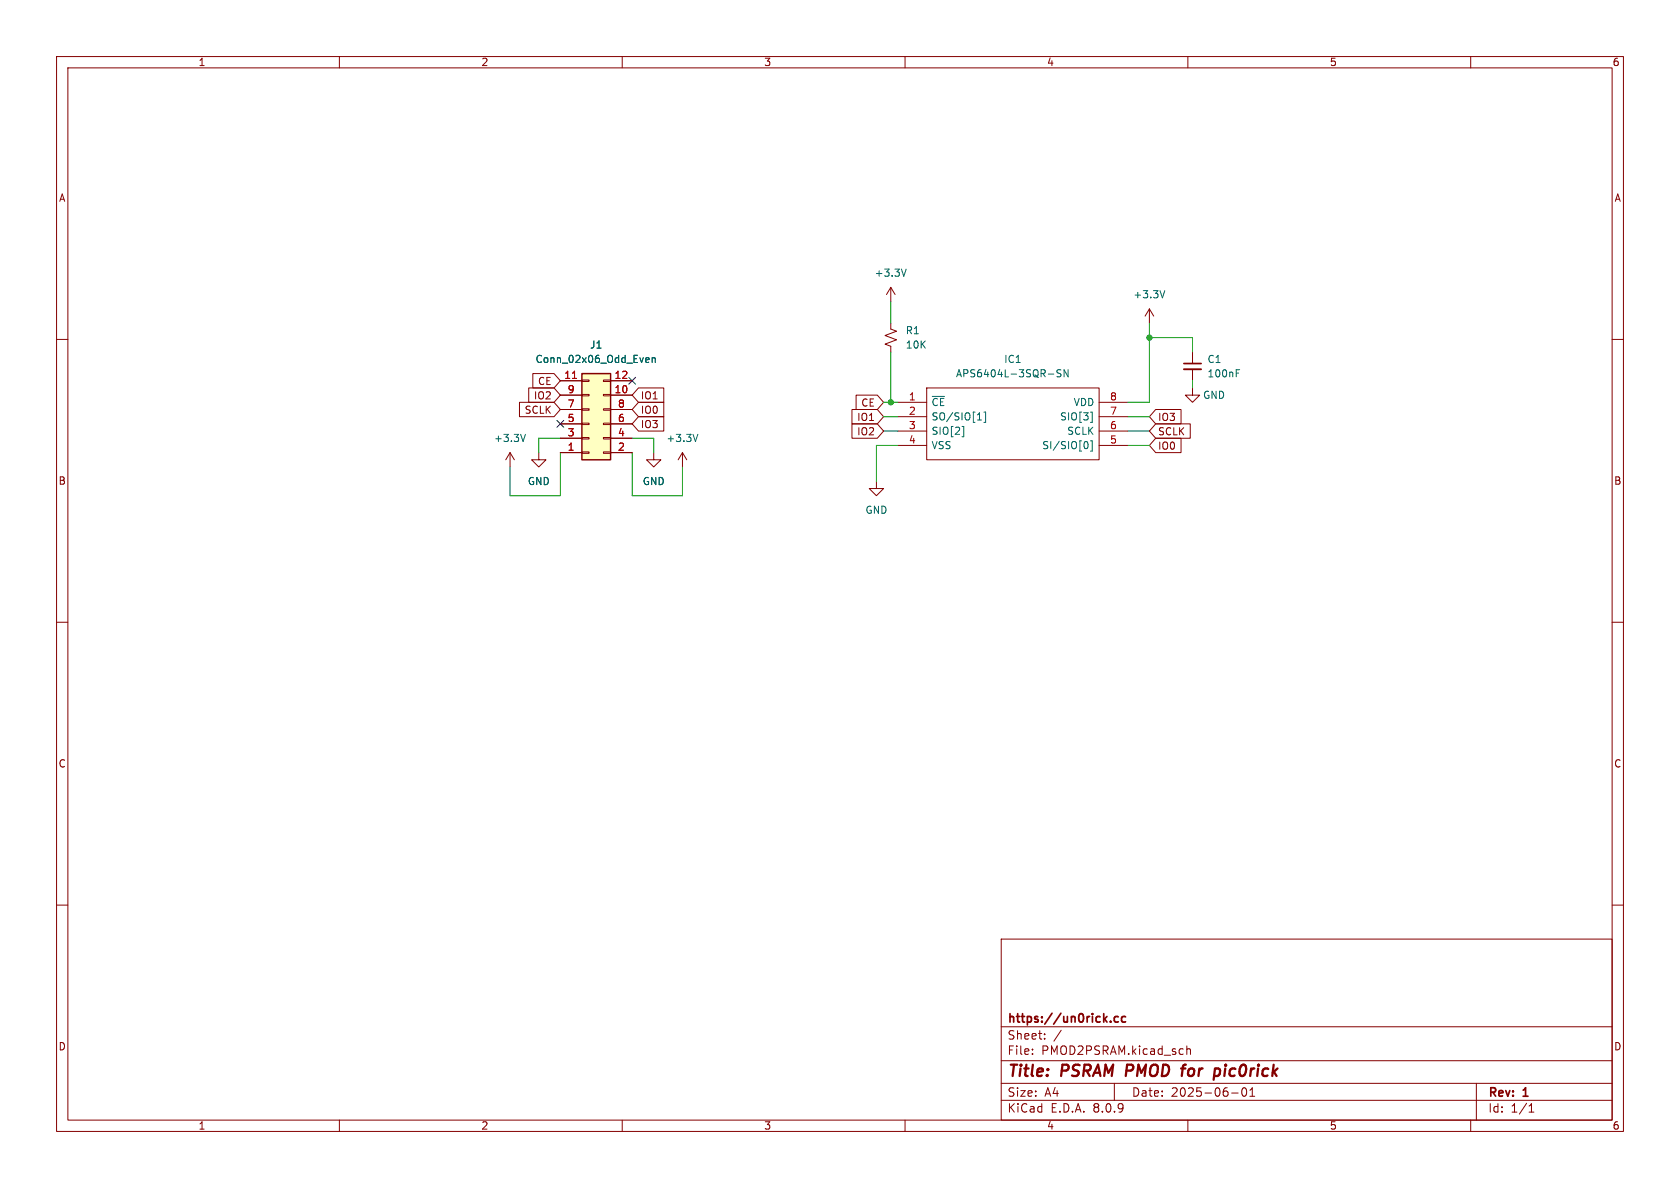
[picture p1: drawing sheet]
(kicad_sch
 (version 20231120)
 (generator "eeschema")
 (generator_version "8.0")
 (paper "A4")
 (title_block
  (title "PSRAM PMOD for pic0rick")
  (date "2025-06-01")
  (rev "1")
  (company "https://un0rick.cc"))
 (lib_symbols
  (symbol "Connector_Generic:Conn_02x06_Odd_Even"
   (pin_names
    (offset 1.016) hide) (exclude_from_sim no) (in_bom yes) (on_board yes)
   (property "Reference" "J" (at 1.27 7.62 0) (effects (font (size 1.27 1.27))))
   (property "Value" "Conn_02x06_Odd_Even" (at 1.27 -10.16 0) (effects (font (size 1.27 1.27))))
   (property "Footprint" "" (at 0 0 0) (effects (font (size 1.27 1.27)) (hide yes)))
   (property "Datasheet" "~" (at 0 0 0) (effects (font (size 1.27 1.27)) (hide yes)))
   (property "Description" "Generic connector, double row, 02x06, odd/even pin numbering scheme (row 1 odd numbers, row 2 even numbers), script generated (kicad-library-utils/schlib/autogen/connector/)" (at 0 0 0) (effects (font (size 1.27 1.27)) (hide yes)))
   (symbol "Conn_02x06_Odd_Even_1_1"
    (rectangle (start -1.27 -7.493) (end 0 -7.747) (stroke (width 0.1524) (type default)) (fill (type none)))
    (rectangle (start -1.27 -4.953) (end 0 -5.207) (stroke (width 0.1524) (type default)) (fill (type none)))
    (rectangle (start -1.27 -2.413) (end 0 -2.667) (stroke (width 0.1524) (type default)) (fill (type none)))
    (rectangle (start -1.27 0.127) (end 0 -0.127) (stroke (width 0.1524) (type default)) (fill (type none)))
    (rectangle (start -1.27 2.667) (end 0 2.413) (stroke (width 0.1524) (type default)) (fill (type none)))
    (rectangle (start -1.27 5.207) (end 0 4.953) (stroke (width 0.1524) (type default)) (fill (type none)))
    (rectangle (start -1.27 6.35) (end 3.81 -8.89) (stroke (width 0.254) (type default)) (fill (type background)))
    (rectangle (start 3.81 -7.493) (end 2.54 -7.747) (stroke (width 0.1524) (type default)) (fill (type none)))
    (rectangle (start 3.81 -4.953) (end 2.54 -5.207) (stroke (width 0.1524) (type default)) (fill (type none)))
    (rectangle (start 3.81 -2.413) (end 2.54 -2.667) (stroke (width 0.1524) (type default)) (fill (type none)))
    (rectangle (start 3.81 0.127) (end 2.54 -0.127) (stroke (width 0.1524) (type default)) (fill (type none)))
    (rectangle (start 3.81 2.667) (end 2.54 2.413) (stroke (width 0.1524) (type default)) (fill (type none)))
    (rectangle (start 3.81 5.207) (end 2.54 4.953) (stroke (width 0.1524) (type default)) (fill (type none)))
    (pin passive line (at -5.08 5.08 0) (length 3.81) (name "Pin_1" (effects (font (size 1.27 1.27)))) (number "1" (effects (font (size 1.27 1.27)))))
    (pin passive line (at 7.62 -5.08 180) (length 3.81) (name "Pin_10" (effects (font (size 1.27 1.27)))) (number "10" (effects (font (size 1.27 1.27)))))
    (pin passive line (at -5.08 -7.62 0) (length 3.81) (name "Pin_11" (effects (font (size 1.27 1.27)))) (number "11" (effects (font (size 1.27 1.27)))))
    (pin passive line (at 7.62 -7.62 180) (length 3.81) (name "Pin_12" (effects (font (size 1.27 1.27)))) (number "12" (effects (font (size 1.27 1.27)))))
    (pin passive line (at 7.62 5.08 180) (length 3.81) (name "Pin_2" (effects (font (size 1.27 1.27)))) (number "2" (effects (font (size 1.27 1.27)))))
    (pin passive line (at -5.08 2.54 0) (length 3.81) (name "Pin_3" (effects (font (size 1.27 1.27)))) (number "3" (effects (font (size 1.27 1.27)))))
    (pin passive line (at 7.62 2.54 180) (length 3.81) (name "Pin_4" (effects (font (size 1.27 1.27)))) (number "4" (effects (font (size 1.27 1.27)))))
    (pin passive line (at -5.08 0 0) (length 3.81) (name "Pin_5" (effects (font (size 1.27 1.27)))) (number "5" (effects (font (size 1.27 1.27)))))
    (pin passive line (at 7.62 0 180) (length 3.81) (name "Pin_6" (effects (font (size 1.27 1.27)))) (number "6" (effects (font (size 1.27 1.27)))))
    (pin passive line (at -5.08 -2.54 0) (length 3.81) (name "Pin_7" (effects (font (size 1.27 1.27)))) (number "7" (effects (font (size 1.27 1.27)))))
    (pin passive line (at 7.62 -2.54 180) (length 3.81) (name "Pin_8" (effects (font (size 1.27 1.27)))) (number "8" (effects (font (size 1.27 1.27)))))
    (pin passive line (at -5.08 -5.08 0) (length 3.81) (name "Pin_9" (effects (font (size 1.27 1.27)))) (number "9" (effects (font (size 1.27 1.27)))))))
  (symbol "Device:C_Small"
   (pin_numbers hide)
   (pin_names
    (offset 0.254) hide) (exclude_from_sim no) (in_bom yes) (on_board yes)
   (property "Reference" "C" (at 0.254 1.778 0) (effects (font (size 1.27 1.27)) (justify left)))
   (property "Value" "C_Small" (at 0.254 -2.032 0) (effects (font (size 1.27 1.27)) (justify left)))
   (property "Footprint" "" (at 0 0 0) (effects (font (size 1.27 1.27)) (hide yes)))
   (property "Datasheet" "~" (at 0 0 0) (effects (font (size 1.27 1.27)) (hide yes)))
   (property "Description" "Unpolarized capacitor, small symbol" (at 0 0 0) (effects (font (size 1.27 1.27)) (hide yes)))
   (symbol "C_Small_0_1"
    (polyline (pts (xy -1.524 -0.508) (xy 1.524 -0.508)) (stroke (width 0.3302) (type default)) (fill (type none)))
    (polyline (pts (xy -1.524 0.508) (xy 1.524 0.508)) (stroke (width 0.3048) (type default)) (fill (type none))))
   (symbol "C_Small_1_1"
    (pin passive line (at 0 2.54 270) (length 2.032) (name "~" (effects (font (size 1.27 1.27)))) (number "1" (effects (font (size 1.27 1.27)))))
    (pin passive line (at 0 -2.54 90) (length 2.032) (name "~" (effects (font (size 1.27 1.27)))) (number "2" (effects (font (size 1.27 1.27)))))))
  (symbol "Device:R_Small_US"
   (pin_numbers hide)
   (pin_names
    (offset 0.254) hide) (exclude_from_sim no) (in_bom yes) (on_board yes)
   (property "Reference" "R" (at 0.762 0.508 0) (effects (font (size 1.27 1.27)) (justify left)))
   (property "Value" "R_Small_US" (at 0.762 -1.016 0) (effects (font (size 1.27 1.27)) (justify left)))
   (property "Footprint" "" (at 0 0 0) (effects (font (size 1.27 1.27)) (hide yes)))
   (property "Datasheet" "~" (at 0 0 0) (effects (font (size 1.27 1.27)) (hide yes)))
   (property "Description" "Resistor, small US symbol" (at 0 0 0) (effects (font (size 1.27 1.27)) (hide yes)))
   (symbol "R_Small_US_1_1"
    (polyline (pts (xy 0 0) (xy 1.016 -0.381) (xy 0 -0.762) (xy -1.016 -1.143) (xy 0 -1.524)) (stroke (width 0) (type default)) (fill (type none)))
    (polyline (pts (xy 0 1.524) (xy 1.016 1.143) (xy 0 0.762) (xy -1.016 0.381) (xy 0 0)) (stroke (width 0) (type default)) (fill (type none)))
    (pin passive line (at 0 2.54 270) (length 1.016) (name "~" (effects (font (size 1.27 1.27)))) (number "1" (effects (font (size 1.27 1.27)))))
    (pin passive line (at 0 -2.54 90) (length 1.016) (name "~" (effects (font (size 1.27 1.27)))) (number "2" (effects (font (size 1.27 1.27)))))))
  (symbol "SamacSys_Parts:APS6404L-3SQR-SN"
   (pin_names
    (offset 0.762)) (exclude_from_sim no) (in_bom yes) (on_board yes)
   (property "Reference" "IC" (at 36.83 7.62 0) (effects (font (size 1.27 1.27)) (justify left)))
   (property "Value" "APS6404L-3SQR-SN" (at 36.83 5.08 0) (effects (font (size 1.27 1.27)) (justify left)))
   (property "Footprint" "SOIC127P600X175-8N" (at 36.83 2.54 0) (effects (font (size 1.27 1.27)) (justify left) (hide yes)))
   (property "Datasheet" "" (at 36.83 0 0) (effects (font (size 1.27 1.27)) (justify left) (hide yes)))
   (property "Description" "DRAM IoT RAM 64Mb QSPI (x1,x4) SDR 133/84MHz, RBX, 3V, Ind. Temp., SOP8" (at 36.83 -2.54 0) (effects (font (size 1.27 1.27)) (justify left) (hide yes)))
   (property "Height" "1.75" (at 36.83 -5.08 0) (effects (font (size 1.27 1.27)) (justify left) (hide yes)))
   (property "Mouser Part Number" "878-APS6404L-3SQR-SN" (at 36.83 -7.62 0) (effects (font (size 1.27 1.27)) (justify left) (hide yes)))
   (property "Mouser Price/Stock" "https://www.mouser.co.uk/ProductDetail/AP-Memory/APS6404L-3SQR-SN?qs=IS%252B4QmGtzzqsn3S5xo%2FEEg%3D%3D" (at 36.83 -10.16 0) (effects (font (size 1.27 1.27)) (justify left) (hide yes)))
   (property "Manufacturer_Name" "AP Memory" (at 36.83 -12.7 0) (effects (font (size 1.27 1.27)) (justify left) (hide yes)))
   (property "Manufacturer_Part_Number" "APS6404L-3SQR-SN" (at 36.83 -15.24 0) (effects (font (size 1.27 1.27)) (justify left) (hide yes)))
   (symbol "APS6404L-3SQR-SN_0_0"
    (pin passive line (at 0 0 0) (length 5.08) (name "~{CE}" (effects (font (size 1.27 1.27)))) (number "1" (effects (font (size 1.27 1.27)))))
    (pin passive line (at 0 -2.54 0) (length 5.08) (name "SO/SIO[1]" (effects (font (size 1.27 1.27)))) (number "2" (effects (font (size 1.27 1.27)))))
    (pin passive line (at 0 -5.08 0) (length 5.08) (name "SIO[2]" (effects (font (size 1.27 1.27)))) (number "3" (effects (font (size 1.27 1.27)))))
    (pin passive line (at 0 -7.62 0) (length 5.08) (name "VSS" (effects (font (size 1.27 1.27)))) (number "4" (effects (font (size 1.27 1.27)))))
    (pin passive line (at 40.64 -7.62 180) (length 5.08) (name "SI/SIO[0]" (effects (font (size 1.27 1.27)))) (number "5" (effects (font (size 1.27 1.27)))))
    (pin passive line (at 40.64 -5.08 180) (length 5.08) (name "SCLK" (effects (font (size 1.27 1.27)))) (number "6" (effects (font (size 1.27 1.27)))))
    (pin passive line (at 40.64 -2.54 180) (length 5.08) (name "SIO[3]" (effects (font (size 1.27 1.27)))) (number "7" (effects (font (size 1.27 1.27)))))
    (pin passive line (at 40.64 0 180) (length 5.08) (name "VDD" (effects (font (size 1.27 1.27)))) (number "8" (effects (font (size 1.27 1.27))))))
   (symbol "APS6404L-3SQR-SN_0_1"
    (polyline (pts (xy 5.08 2.54) (xy 35.56 2.54) (xy 35.56 -10.16) (xy 5.08 -10.16) (xy 5.08 2.54)) (stroke (width 0.1524) (type solid)) (fill (type none)))))
  (symbol "power:+3.3V"
   (power)
   (pin_names
    (offset 0)) (exclude_from_sim no) (in_bom yes) (on_board yes)
   (property "Reference" "#PWR" (at 0 -3.81 0) (effects (font (size 1.27 1.27)) (hide yes)))
   (property "Value" "+3.3V" (at 0 3.556 0) (effects (font (size 1.27 1.27))))
   (property "Footprint" "" (at 0 0 0) (effects (font (size 1.27 1.27)) (hide yes)))
   (property "Datasheet" "" (at 0 0 0) (effects (font (size 1.27 1.27)) (hide yes)))
   (property "Description" "Power symbol creates a global label with name \"+3.3V\"" (at 0 0 0) (effects (font (size 1.27 1.27)) (hide yes)))
   (symbol "+3.3V_0_1"
    (polyline (pts (xy -0.762 1.27) (xy 0 2.54)) (stroke (width 0) (type default)) (fill (type none)))
    (polyline (pts (xy 0 0) (xy 0 2.54)) (stroke (width 0) (type default)) (fill (type none)))
    (polyline (pts (xy 0 2.54) (xy 0.762 1.27)) (stroke (width 0) (type default)) (fill (type none))))
   (symbol "+3.3V_1_1"
    (pin power_in line (at 0 0 90) (length 0) hide (name "+3.3V" (effects (font (size 1.27 1.27)))) (number "1" (effects (font (size 1.27 1.27)))))))
  (symbol "power:GND"
   (power)
   (pin_names
    (offset 0)) (exclude_from_sim no) (in_bom yes) (on_board yes)
   (property "Reference" "#PWR" (at 0 -6.35 0) (effects (font (size 1.27 1.27)) (hide yes)))
   (property "Value" "GND" (at 0 -3.81 0) (effects (font (size 1.27 1.27))))
   (property "Footprint" "" (at 0 0 0) (effects (font (size 1.27 1.27)) (hide yes)))
   (property "Datasheet" "" (at 0 0 0) (effects (font (size 1.27 1.27)) (hide yes)))
   (property "Description" "Power symbol creates a global label with name \"GND\" , ground" (at 0 0 0) (effects (font (size 1.27 1.27)) (hide yes)))
   (symbol "GND_0_1"
    (polyline (pts (xy 0 0) (xy 0 -1.27) (xy 1.27 -1.27) (xy 0 -2.54) (xy -1.27 -1.27) (xy 0 -1.27)) (stroke (width 0) (type default)) (fill (type none))))
   (symbol "GND_1_1"
    (pin power_in line (at 0 0 270) (length 0) hide (name "GND" (effects (font (size 1.27 1.27)))) (number "1" (effects (font (size 1.27 1.27))))))))
 (junction
  (at 157.48 71.12)
  (diameter 0)
  (color 0 0 0 0))
 (junction
  (at 203.2 59.69)
  (diameter 0)
  (color 0 0 0 0))
 (no_connect
  (at 99.06 74.93))
 (no_connect
  (at 111.76 67.31))
 (wire
  (pts (xy 120.65 82.55) (xy 120.65 87.63))
  (stroke (width 0) (type default)))
 (wire
  (pts (xy 157.48 62.23) (xy 157.48 71.12))
  (stroke (width 0) (type default)))
 (wire
  (pts (xy 115.57 77.47) (xy 111.76 77.47))
  (stroke (width 0) (type default)))
 (wire
  (pts (xy 111.76 80.01) (xy 111.76 87.63))
  (stroke (width 0) (type default)))
 (wire
  (pts (xy 99.06 87.63) (xy 90.17 87.63))
  (stroke (width 0) (type default)))
 (wire
  (pts (xy 156.21 76.2) (xy 158.75 76.2))
  (stroke (width 0) (type default)))
 (wire
  (pts (xy 157.48 71.12) (xy 158.75 71.12))
  (stroke (width 0) (type default)))
 (wire
  (pts (xy 210.82 67.31) (xy 210.82 68.58))
  (stroke (width 0) (type default)))
 (wire
  (pts (xy 203.2 59.69) (xy 203.2 57.15))
  (stroke (width 0) (type default)))
 (wire
  (pts (xy 199.39 71.12) (xy 203.2 71.12))
  (stroke (width 0) (type default)))
 (wire
  (pts (xy 158.75 78.74) (xy 154.94 78.74))
  (stroke (width 0) (type default)))
 (wire
  (pts (xy 95.25 80.01) (xy 95.25 77.47))
  (stroke (width 0) (type default)))
 (wire
  (pts (xy 156.21 71.12) (xy 157.48 71.12))
  (stroke (width 0) (type default)))
 (wire
  (pts (xy 111.76 87.63) (xy 120.65 87.63))
  (stroke (width 0) (type default)))
 (wire
  (pts (xy 157.48 53.34) (xy 157.48 57.15))
  (stroke (width 0) (type default)))
 (wire
  (pts (xy 199.39 73.66) (xy 203.2 73.66))
  (stroke (width 0) (type default)))
 (wire
  (pts (xy 99.06 80.01) (xy 99.06 87.63))
  (stroke (width 0) (type default)))
 (wire
  (pts (xy 210.82 59.69) (xy 203.2 59.69))
  (stroke (width 0) (type default)))
 (wire
  (pts (xy 156.21 73.66) (xy 158.75 73.66))
  (stroke (width 0) (type default)))
 (wire
  (pts (xy 199.39 76.2) (xy 203.2 76.2))
  (stroke (width 0) (type default)))
 (wire
  (pts (xy 154.94 78.74) (xy 154.94 85.09))
  (stroke (width 0) (type default)))
 (wire
  (pts (xy 95.25 77.47) (xy 99.06 77.47))
  (stroke (width 0) (type default)))
 (wire
  (pts (xy 199.39 78.74) (xy 203.2 78.74))
  (stroke (width 0) (type default)))
 (wire
  (pts (xy 210.82 62.23) (xy 210.82 59.69))
  (stroke (width 0) (type default)))
 (wire
  (pts (xy 203.2 71.12) (xy 203.2 59.69))
  (stroke (width 0) (type default)))
 (wire
  (pts (xy 115.57 80.01) (xy 115.57 77.47))
  (stroke (width 0) (type default)))
 (wire
  (pts (xy 90.17 82.55) (xy 90.17 87.63))
  (stroke (width 0) (type default)))
 (global_label "IO3"
  (shape input)
  (at 111.76 74.93 0)
  (fields_autoplaced yes)
  (effects (font (size 1.27 1.27)) (justify left))
  (property "Intersheetrefs" "${INTERSHEET_REFS}" (at 117.89 74.93 0) (effects (font (size 1.27 1.27)) (justify left) (hide yes))))
 (global_label "IO1"
  (shape input)
  (at 111.76 69.85 0)
  (fields_autoplaced yes)
  (effects (font (size 1.27 1.27)) (justify left))
  (property "Intersheetrefs" "${INTERSHEET_REFS}" (at 117.89 69.85 0) (effects (font (size 1.27 1.27)) (justify left) (hide yes))))
 (global_label "CE"
  (shape input)
  (at 156.21 71.12 180)
  (fields_autoplaced yes)
  (effects (font (size 1.27 1.27)) (justify right))
  (property "Intersheetrefs" "${INTERSHEET_REFS}" (at 150.8058 71.12 0) (effects (font (size 1.27 1.27)) (justify right) (hide yes))))
 (global_label "IO2"
  (shape input)
  (at 156.21 76.2 180)
  (fields_autoplaced yes)
  (effects (font (size 1.27 1.27)) (justify right))
  (property "Intersheetrefs" "${INTERSHEET_REFS}" (at 150.08 76.2 0) (effects (font (size 1.27 1.27)) (justify right) (hide yes))))
 (global_label "IO0"
  (shape input)
  (at 111.76 72.39 0)
  (fields_autoplaced yes)
  (effects (font (size 1.27 1.27)) (justify left))
  (property "Intersheetrefs" "${INTERSHEET_REFS}" (at 117.89 72.39 0) (effects (font (size 1.27 1.27)) (justify left) (hide yes))))
 (global_label "SCLK"
  (shape input)
  (at 203.2 76.2 0)
  (fields_autoplaced yes)
  (effects (font (size 1.27 1.27)) (justify left))
  (property "Intersheetrefs" "${INTERSHEET_REFS}" (at 210.9628 76.2 0) (effects (font (size 1.27 1.27)) (justify left) (hide yes))))
 (global_label "IO2"
  (shape input)
  (at 99.06 69.85 180)
  (fields_autoplaced yes)
  (effects (font (size 1.27 1.27)) (justify right))
  (property "Intersheetrefs" "${INTERSHEET_REFS}" (at 92.93 69.85 0) (effects (font (size 1.27 1.27)) (justify right) (hide yes))))
 (global_label "IO1"
  (shape input)
  (at 156.21 73.66 180)
  (fields_autoplaced yes)
  (effects (font (size 1.27 1.27)) (justify right))
  (property "Intersheetrefs" "${INTERSHEET_REFS}" (at 150.08 73.66 0) (effects (font (size 1.27 1.27)) (justify right) (hide yes))))
 (global_label "IO0"
  (shape input)
  (at 203.2 78.74 0)
  (fields_autoplaced yes)
  (effects (font (size 1.27 1.27)) (justify left))
  (property "Intersheetrefs" "${INTERSHEET_REFS}" (at 209.33 78.74 0) (effects (font (size 1.27 1.27)) (justify left) (hide yes))))
 (global_label "IO3"
  (shape input)
  (at 203.2 73.66 0)
  (fields_autoplaced yes)
  (effects (font (size 1.27 1.27)) (justify left))
  (property "Intersheetrefs" "${INTERSHEET_REFS}" (at 209.33 73.66 0) (effects (font (size 1.27 1.27)) (justify left) (hide yes))))
 (global_label "SCLK"
  (shape input)
  (at 99.06 72.39 180)
  (fields_autoplaced yes)
  (effects (font (size 1.27 1.27)) (justify right))
  (property "Intersheetrefs" "${INTERSHEET_REFS}" (at 91.2972 72.39 0) (effects (font (size 1.27 1.27)) (justify right) (hide yes))))
 (global_label "CE"
  (shape input)
  (at 99.06 67.31 180)
  (fields_autoplaced yes)
  (effects (font (size 1.27 1.27)) (justify right))
  (property "Intersheetrefs" "${INTERSHEET_REFS}" (at 93.6558 67.31 0) (effects (font (size 1.27 1.27)) (justify right) (hide yes))))
 (symbol
  (lib_id "power:+3.3V")
  (at 90.17 82.55 0)
  (unit 1)
  (exclude_from_sim no)
  (in_bom yes)
  (on_board yes)
  (dnp no)
  (fields_autoplaced yes)
  (property "Reference" "#PWR01" (at 90.17 86.36 0) (effects (font (size 1.27 1.27)) (hide yes)))
  (property "Value" "+3.3V" (at 90.17 77.47 0) (effects (font (size 1.27 1.27))))
  (property "Footprint" "" (at 90.17 82.55 0) (effects (font (size 1.27 1.27)) (hide yes)))
  (property "Datasheet" "" (at 90.17 82.55 0) (effects (font (size 1.27 1.27)) (hide yes)))
  (property "Description" "" (at 90.17 82.55 0) (effects (font (size 1.27 1.27)) (hide yes)))
  (pin "1"))
 (symbol
  (lib_id "power:GND")
  (at 154.94 85.09 0)
  (unit 1)
  (exclude_from_sim no)
  (in_bom yes)
  (on_board yes)
  (dnp no)
  (fields_autoplaced yes)
  (property "Reference" "#PWR06" (at 154.94 91.44 0) (effects (font (size 1.27 1.27)) (hide yes)))
  (property "Value" "GND" (at 154.94 90.17 0) (effects (font (size 1.27 1.27))))
  (property "Footprint" "" (at 154.94 85.09 0) (effects (font (size 1.27 1.27)) (hide yes)))
  (property "Datasheet" "" (at 154.94 85.09 0) (effects (font (size 1.27 1.27)) (hide yes)))
  (property "Description" "" (at 154.94 85.09 0) (effects (font (size 1.27 1.27)) (hide yes)))
  (pin "1"))
 (symbol
  (lib_id "power:+3.3V")
  (at 120.65 82.55 0)
  (mirror y)
  (unit 1)
  (exclude_from_sim no)
  (in_bom yes)
  (on_board yes)
  (dnp no)
  (fields_autoplaced yes)
  (property "Reference" "#PWR04" (at 120.65 86.36 0) (effects (font (size 1.27 1.27)) (hide yes)))
  (property "Value" "+3.3V" (at 120.65 77.47 0) (effects (font (size 1.27 1.27))))
  (property "Footprint" "" (at 120.65 82.55 0) (effects (font (size 1.27 1.27)) (hide yes)))
  (property "Datasheet" "" (at 120.65 82.55 0) (effects (font (size 1.27 1.27)) (hide yes)))
  (property "Description" "" (at 120.65 82.55 0) (effects (font (size 1.27 1.27)) (hide yes)))
  (pin "1"))
 (symbol
  (lib_id "power:GND")
  (at 95.25 80.01 0)
  (unit 1)
  (exclude_from_sim no)
  (in_bom yes)
  (on_board yes)
  (dnp no)
  (fields_autoplaced yes)
  (property "Reference" "#PWR03" (at 95.25 86.36 0) (effects (font (size 1.27 1.27)) (hide yes)))
  (property "Value" "GND" (at 95.25 85.09 0) (effects (font (size 1.27 1.27))))
  (property "Footprint" "" (at 95.25 80.01 0) (effects (font (size 1.27 1.27)) (hide yes)))
  (property "Datasheet" "" (at 95.25 80.01 0) (effects (font (size 1.27 1.27)) (hide yes)))
  (property "Description" "" (at 95.25 80.01 0) (effects (font (size 1.27 1.27)) (hide yes)))
  (pin "1"))
 (symbol
  (lib_id "power:+3.3V")
  (at 157.48 53.34 0)
  (mirror y)
  (unit 1)
  (exclude_from_sim no)
  (in_bom yes)
  (on_board yes)
  (dnp no)
  (fields_autoplaced yes)
  (property "Reference" "#PWR08" (at 157.48 57.15 0) (effects (font (size 1.27 1.27)) (hide yes)))
  (property "Value" "+3.3V" (at 157.48 48.26 0) (effects (font (size 1.27 1.27))))
  (property "Footprint" "" (at 157.48 53.34 0) (effects (font (size 1.27 1.27)) (hide yes)))
  (property "Datasheet" "" (at 157.48 53.34 0) (effects (font (size 1.27 1.27)) (hide yes)))
  (property "Description" "" (at 157.48 53.34 0) (effects (font (size 1.27 1.27)) (hide yes)))
  (pin "1"))
 (symbol
  (lib_id "power:GND")
  (at 115.57 80.01 0)
  (mirror y)
  (unit 1)
  (exclude_from_sim no)
  (in_bom yes)
  (on_board yes)
  (dnp no)
  (fields_autoplaced yes)
  (property "Reference" "#PWR02" (at 115.57 86.36 0) (effects (font (size 1.27 1.27)) (hide yes)))
  (property "Value" "GND" (at 115.57 85.09 0) (effects (font (size 1.27 1.27))))
  (property "Footprint" "" (at 115.57 80.01 0) (effects (font (size 1.27 1.27)) (hide yes)))
  (property "Datasheet" "" (at 115.57 80.01 0) (effects (font (size 1.27 1.27)) (hide yes)))
  (property "Description" "" (at 115.57 80.01 0) (effects (font (size 1.27 1.27)) (hide yes)))
  (pin "1"))
 (symbol
  (lib_id "Device:R_Small_US")
  (at 157.48 59.69 0)
  (unit 1)
  (exclude_from_sim no)
  (in_bom yes)
  (on_board yes)
  (dnp no)
  (fields_autoplaced yes)
  (property "Reference" "R1" (at 160.02 58.42 0) (effects (font (size 1.27 1.27)) (justify left)))
  (property "Value" "10K" (at 160.02 60.96 0) (effects (font (size 1.27 1.27)) (justify left)))
  (property "Footprint" "Resistor_SMD:R_1206_3216Metric" (at 157.48 59.69 0) (effects (font (size 1.27 1.27)) (hide yes)))
  (property "Datasheet" "~" (at 157.48 59.69 0) (effects (font (size 1.27 1.27)) (hide yes)))
  (property "Description" "" (at 157.48 59.69 0) (effects (font (size 1.27 1.27)) (hide yes)))
  (pin "1")
  (pin "2"))
 (symbol
  (lib_id "Connector_Generic:Conn_02x06_Odd_Even")
  (at 104.14 74.93 0)
  (mirror x)
  (unit 1)
  (exclude_from_sim no)
  (in_bom yes)
  (on_board yes)
  (dnp no)
  (property "Reference" "J1" (at 105.41 60.96 0) (effects (font (size 1.27 1.27))))
  (property "Value" "Conn_02x06_Odd_Even" (at 105.41 63.5 0) (effects (font (size 1.27 1.27))))
  (property "Footprint" "Connector_PinHeader_2.54mm:PinHeader_2x06_P2.54mm_Horizontal" (at 104.14 74.93 0) (effects (font (size 1.27 1.27)) (hide yes)))
  (property "Datasheet" "~" (at 104.14 74.93 0) (effects (font (size 1.27 1.27)) (hide yes)))
  (property "Description" "" (at 104.14 74.93 0) (effects (font (size 1.27 1.27)) (hide yes)))
  (pin "10")
  (pin "4")
  (pin "5")
  (pin "3")
  (pin "6")
  (pin "8")
  (pin "1")
  (pin "7")
  (pin "12")
  (pin "9")
  (pin "2")
  (pin "11"))
 (symbol
  (lib_id "power:GND")
  (at 210.82 68.58 0)
  (unit 1)
  (exclude_from_sim no)
  (in_bom yes)
  (on_board yes)
  (dnp no)
  (property "Reference" "#PWR07" (at 210.82 74.93 0) (effects (font (size 1.27 1.27)) (hide yes)))
  (property "Value" "GND" (at 214.63 69.85 0) (effects (font (size 1.27 1.27))))
  (property "Footprint" "" (at 210.82 68.58 0) (effects (font (size 1.27 1.27)) (hide yes)))
  (property "Datasheet" "" (at 210.82 68.58 0) (effects (font (size 1.27 1.27)) (hide yes)))
  (property "Description" "" (at 210.82 68.58 0) (effects (font (size 1.27 1.27)) (hide yes)))
  (pin "1"))
 (symbol
  (lib_id "SamacSys_Parts:APS6404L-3SQR-SN")
  (at 158.75 71.12 0)
  (unit 1)
  (exclude_from_sim no)
  (in_bom yes)
  (on_board yes)
  (dnp no)
  (fields_autoplaced yes)
  (property "Reference" "IC1" (at 179.07 63.5 0) (effects (font (size 1.27 1.27))))
  (property "Value" "APS6404L-3SQR-SN" (at 179.07 66.04 0) (effects (font (size 1.27 1.27))))
  (property "Footprint" "SamacSys_Parts:SOIC127P600X175-8N" (at 195.58 68.58 0) (effects (font (size 1.27 1.27)) (justify left) (hide yes)))
  (property "Datasheet" "" (at 195.58 71.12 0) (effects (font (size 1.27 1.27)) (justify left) (hide yes)))
  (property "Description" "DRAM IoT RAM 64Mb QSPI (x1,x4) SDR 133/84MHz, RBX, 3V, Ind. Temp., SOP8" (at 195.58 73.66 0) (effects (font (size 1.27 1.27)) (justify left) (hide yes)))
  (property "Height" "1.75" (at 195.58 76.2 0) (effects (font (size 1.27 1.27)) (justify left) (hide yes)))
  (property "Mouser Part Number" "878-APS6404L-3SQR-SN" (at 195.58 78.74 0) (effects (font (size 1.27 1.27)) (justify left) (hide yes)))
  (property "Mouser Price/Stock" "https://www.mouser.co.uk/ProductDetail/AP-Memory/APS6404L-3SQR-SN?qs=IS%252B4QmGtzzqsn3S5xo%2FEEg%3D%3D" (at 195.58 81.28 0) (effects (font (size 1.27 1.27)) (justify left) (hide yes)))
  (property "Manufacturer_Name" "AP Memory" (at 195.58 83.82 0) (effects (font (size 1.27 1.27)) (justify left) (hide yes)))
  (property "Manufacturer_Part_Number" "APS6404L-3SQR-SN" (at 195.58 86.36 0) (effects (font (size 1.27 1.27)) (justify left) (hide yes)))
  (pin "5")
  (pin "6")
  (pin "1")
  (pin "2")
  (pin "7")
  (pin "4")
  (pin "3")
  (pin "8"))
 (symbol
  (lib_id "power:+3.3V")
  (at 203.2 57.15 0)
  (mirror y)
  (unit 1)
  (exclude_from_sim no)
  (in_bom yes)
  (on_board yes)
  (dnp no)
  (fields_autoplaced yes)
  (property "Reference" "#PWR05" (at 203.2 60.96 0) (effects (font (size 1.27 1.27)) (hide yes)))
  (property "Value" "+3.3V" (at 203.2 52.07 0) (effects (font (size 1.27 1.27))))
  (property "Footprint" "" (at 203.2 57.15 0) (effects (font (size 1.27 1.27)) (hide yes)))
  (property "Datasheet" "" (at 203.2 57.15 0) (effects (font (size 1.27 1.27)) (hide yes)))
  (property "Description" "" (at 203.2 57.15 0) (effects (font (size 1.27 1.27)) (hide yes)))
  (pin "1"))
 (symbol
  (lib_id "Device:C_Small")
  (at 210.82 64.77 0)
  (unit 1)
  (exclude_from_sim no)
  (in_bom yes)
  (on_board yes)
  (dnp no)
  (fields_autoplaced yes)
  (property "Reference" "C1" (at 213.36 63.5063 0) (effects (font (size 1.27 1.27)) (justify left)))
  (property "Value" "100nF" (at 213.36 66.0463 0) (effects (font (size 1.27 1.27)) (justify left)))
  (property "Footprint" "Capacitor_SMD:C_1206_3216Metric" (at 210.82 64.77 0) (effects (font (size 1.27 1.27)) (hide yes)))
  (property "Datasheet" "~" (at 210.82 64.77 0) (effects (font (size 1.27 1.27)) (hide yes)))
  (property "Description" "" (at 210.82 64.77 0) (effects (font (size 1.27 1.27)) (hide yes)))
  (pin "1")
  (pin "2"))
 (sheet_instances
  (path ""
   (page "1"))))
